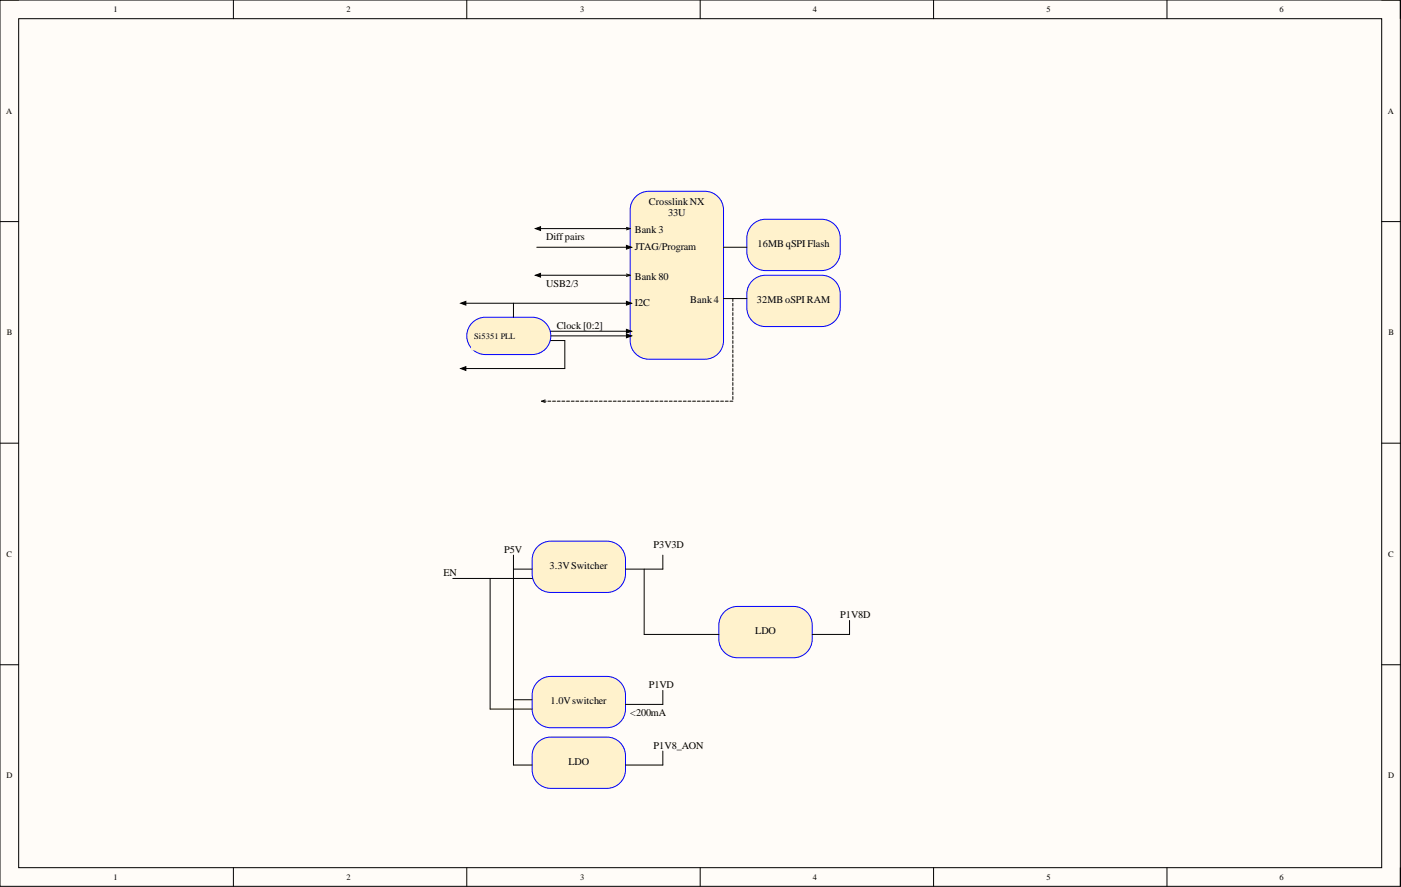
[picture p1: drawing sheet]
<svg xmlns="http://www.w3.org/2000/svg" width="381mm" height="241mm" viewBox="0 0 381 241" stroke-linecap="round" stroke-linejoin="round" font-family="sans-serif">
<path d="M0 0h380.8v241.1h-380.8z" fill-rule="evenodd" fill="#fffcf8"/>
<path d="M0 0h380.8v241.1h-380.8z" fill="none" stroke="#000" stroke-width=".27"/>
<path d="M5.1 5.1h370.6v230.9h-370.6z" fill-rule="evenodd" fill="#fffcf8"/>
<g fill="none" stroke="#000" stroke-width=".27">
<path d="M0 0h5.1M5.1 5.1h370.6v230.9h-370.6zM63.5 0v5.1M126.9 0v5.1M190.4 0v5.1M253.9 0v5.1M317.4 0v5.1M375.7 0h5.1v5.1M0 60.3h5.1M375.7 60.3h5.1M0 120.6h5.1M375.7 120.6h5.1"/>
<path d="M0 180.8h5.1M375.7 180.8h5.1M63.5 236v5.1M126.9 236v5.1M190.4 236v5.1M253.9 236v5.1M317.4 236v5.1M380.8 236v5.1"/>
</g>
<path d="M172.6 53.8a5.1 5.1 0 0 1 3.8-1.8h15.3a5.1 5.1 0 0 1 5.1 5.1v35.5a5.1 5.1 0 0 1-5.1 5.1h-15.3a5.1 5.1 0 0 1-5-5.1v-35.5a5.1 5.1 0 0 1 1.2-3.3z" fill="#fff2cc"/>
<path d="M172.6 53.8a5.1 5.1 0 0 1 3.8-1.8h15.3a5.1 5.1 0 0 1 5.1 5.1v35.5a5.1 5.1 0 0 1-5.1 5.1h-15.3a5.1 5.1 0 0 1-5-5.1v-35.5a5.1 5.1 0 0 1 1.2-3.3z" fill="none" stroke="#00f" stroke-width=".27"/>
<path d="M146 67.3h25.4M170.4 66.8l1.4 .5-1.4 .5zM125.3 82.5l1.4-.5v1zM125.7 82.5h45.7M170.4 82l1.4 .5-1.4 .5z" fill="none" stroke="#000" stroke-width=".27"/>
<path d="M170.4 66.8l1.4 .5-1.4 .5zM125.3 82.5l1.4-.5v1zM170.4 82l1.4 .5-1.4 .5z" fill="#000"/>
<path d="M173.9 53.3h20.3v8.9h-20.3z" fill-rule="evenodd" fill="#fff2cc"/>
<path d="M173.9 53.3h20.3v8.9h-20.3z" fill="none" stroke="#fff2cc" stroke-width=".27"/>
<path d="M204.3 61.5a5.1 5.1 0 0 1 3.9-1.8h15.2a5.1 5.1 0 0 1 5.1 5 9.7 9.7 0 0 1-.7 6.4 5.1 5.1 0 0 1-4.4 2.5h-15.2a5.1 5.1 0 0 1-5.1-5.1 9.7 9.7 0 0 1 .7-6.3z" fill="#fff2cc"/>
<path d="M204.3 61.5a5.1 5.1 0 0 1 3.9-1.8h15.2a5.1 5.1 0 0 1 5.1 5 9.7 9.7 0 0 1-.7 6.4 5.1 5.1 0 0 1-4.4 2.5h-15.2a5.1 5.1 0 0 1-5.1-5.1 9.7 9.7 0 0 1 .7-6.3z" fill="none" stroke="#00f" stroke-width=".27"/>
<path d="M205.6 64.7h20.4v5.1h-20.4z" fill-rule="evenodd" fill="#fff2cc"/>
<path d="M205.6 64.7h20.4v5.1h-20.4z" fill="none" stroke="#fff2cc" stroke-width=".27"/>
<path d="M145.9 149a5.1 5.1 0 0 1 3.9-1.8h15.2a5.1 5.1 0 0 1 5.1 5.1 9.7 9.7 0 0 1-.7 6.4 5.1 5.1 0 0 1-4.4 2.5h-15.2a5.1 5.1 0 0 1-5.1-5.1 9.7 9.7 0 0 1 .7-6.4z" fill="#fff2cc"/>
<path d="M145.9 149a5.1 5.1 0 0 1 3.9-1.8h15.2a5.1 5.1 0 0 1 5.1 5.1 9.7 9.7 0 0 1-.7 6.4 5.1 5.1 0 0 1-4.4 2.5h-15.2a5.1 5.1 0 0 1-5.1-5.1 9.7 9.7 0 0 1 .7-6.4z" fill="none" stroke="#00f" stroke-width=".27"/>
<path d="M147.3 152.3h20.3v5.1h-20.3z" fill-rule="evenodd" fill="#fff2cc"/>
<path d="M147.3 152.3h20.3v5.1h-20.3z" fill="none" stroke="#fff2cc" stroke-width=".27"/>
<path d="M196.7 166.8a5.1 5.1 0 0 1 3.9-1.8h15.2a5.1 5.1 0 0 1 5.1 5.1 9.7 9.7 0 0 1-.7 6.3 5.1 5.1 0 0 1-4.4 2.5h-15.2a5.1 5.1 0 0 1-5.1-5 9.7 9.7 0 0 1 .7-6.4z" fill="#fff2cc"/>
<path d="M196.7 166.8a5.1 5.1 0 0 1 3.9-1.8h15.2a5.1 5.1 0 0 1 5.1 5.1 9.7 9.7 0 0 1-.7 6.3 5.1 5.1 0 0 1-4.4 2.5h-15.2a5.1 5.1 0 0 1-5.1-5 9.7 9.7 0 0 1 .7-6.4z" fill="none" stroke="#00f" stroke-width=".27"/>
<path d="M198 170.1h20.3v5h-20.3z" fill-rule="evenodd" fill="#fff2cc"/>
<path d="M198 170.1h20.3v5h-20.3z" fill="none" stroke="#fff2cc" stroke-width=".27"/>
<path d="M145.9 185.8a5.1 5.1 0 0 1 3.9-1.8h15.2a5.1 5.1 0 0 1 5.1 5.1 9.7 9.7 0 0 1-.7 6.4 5.1 5.1 0 0 1-4.4 2.5h-15.2a5.1 5.1 0 0 1-5.1-5.1 9.7 9.7 0 0 1 .7-6.4z" fill="#fff2cc"/>
<path d="M145.9 185.8a5.1 5.1 0 0 1 3.9-1.8h15.2a5.1 5.1 0 0 1 5.1 5.1 9.7 9.7 0 0 1-.7 6.4 5.1 5.1 0 0 1-4.4 2.5h-15.2a5.1 5.1 0 0 1-5.1-5.1 9.7 9.7 0 0 1 .7-6.4z" fill="none" stroke="#00f" stroke-width=".27"/>
<path d="M147.3 189.1h20.3v5.1h-20.3z" fill-rule="evenodd" fill="#fff2cc"/>
<path d="M147.3 189.1h20.3v5.1h-20.3z" fill="none" stroke="#fff2cc" stroke-width=".27"/>
<path d="M139.6 151v39.4h5.1M139.6 154.8h5.1M180.3 151v3.8M180.3 187.8v3.8h-10.2" fill="none" stroke="#000" stroke-width=".27"/>
<path d="M128.1 88.1a5.1 5.1 0 0 1 3.9-1.8h12.7a5.1 5.1 0 0 1 5.1 5.1 5.1 5.1 0 0 1-5.1 5.1h-12.7a5.1 5.1 0 0 1-4.6-3 5.1 5.1 0 0 1 .7-5.4z" fill="#fff2cc"/>
<path d="M128.1 88.1a5.1 5.1 0 0 1 3.9-1.8h12.7a5.1 5.1 0 0 1 5.1 5.1 5.1 5.1 0 0 1-5.1 5.1h-12.7a5.1 5.1 0 0 1-4.6-3 5.1 5.1 0 0 1 .7-5.4z" fill="none" stroke="#00f" stroke-width=".27"/>
<path d="M128.2 90.1h12.7v5.1h-12.7z" fill-rule="evenodd" fill="#fff2cc"/>
<path d="M128.2 90.1h12.7v5.1h-12.7z" fill="none" stroke="#fff2cc" stroke-width=".27"/>
<path d="M145.6 74.9l1.4-.5v1zM146 74.9h25.4M170.4 74.5l1 .4M171.4 74.9l-1 .3M149.8 91.4h21.6M170.4 90.9l1.4 .5-1.4 .5z" fill="none" stroke="#000" stroke-width=".27"/>
<path d="M145.6 74.9l1.4-.5v1zM170.4 90.9l1.4 .5-1.4 .5z" fill="#000"/>
<path d="M204.3 76.7a5.1 5.1 0 0 1 3.9-1.8h15.2a5.1 5.1 0 0 1 5.1 5.1 9.7 9.7 0 0 1-.7 6.3 5.1 5.1 0 0 1-4.4 2.5h-15.2a5.1 5.1 0 0 1-5.1-5 9.7 9.7 0 0 1 .7-6.4z" fill="#fff2cc"/>
<path d="M204.3 76.7a5.1 5.1 0 0 1 3.9-1.8h15.2a5.1 5.1 0 0 1 5.1 5.1 9.7 9.7 0 0 1-.7 6.3 5.1 5.1 0 0 1-4.4 2.5h-15.2a5.1 5.1 0 0 1-5.1-5 9.7 9.7 0 0 1 .7-6.4z" fill="none" stroke="#00f" stroke-width=".27"/>
<path d="M205.6 80h20.4v5h-20.4z" fill-rule="evenodd" fill="#fff2cc"/>
<path d="M205.6 80h20.4v5h-20.4z" fill="none" stroke="#fff2cc" stroke-width=".27"/>
<path d="M172.6 73.6h11.5v3.8h-11.5z" fill-rule="evenodd" fill="#fff2cc"/>
<path d="M172.6 73.6h11.5v3.8h-11.5z" fill="none" stroke="#fff2cc" stroke-width=".27"/>
<path d="M196.8 67.3h6.3M139.6 82.5v3.8M149.8 92.6h3.8v7.7h-27.9M149.8 90.1h21.6M170.4 89.6l1.4 .5-1.4 .5zM196.8 81.2h6.3M125.3 100.3l1.4-.5v1z" fill="none" stroke="#000" stroke-width=".27"/>
<path d="M170.4 89.6l1.4 .5-1.4 .5zM125.3 100.3l1.4-.5v1z" fill="#000"/>
<path d="M145.9 202.3a5.1 5.1 0 0 1 3.9-1.8h15.2a5.1 5.1 0 0 1 5.1 5.1 9.7 9.7 0 0 1-.7 6.4 5.1 5.1 0 0 1-4.4 2.5h-15.2a5.1 5.1 0 0 1-5.1-5.1 9.7 9.7 0 0 1 .7-6.4z" fill="#fff2cc"/>
<path d="M145.9 202.3a5.1 5.1 0 0 1 3.9-1.8h15.2a5.1 5.1 0 0 1 5.1 5.1 9.7 9.7 0 0 1-.7 6.4 5.1 5.1 0 0 1-4.4 2.5h-15.2a5.1 5.1 0 0 1-5.1-5.1 9.7 9.7 0 0 1 .7-6.4z" fill="none" stroke="#00f" stroke-width=".27"/>
<path d="M147.3 205.6h20.3v5.1h-20.3z" fill-rule="evenodd" fill="#fff2cc"/>
<path d="M147.3 205.6h20.3v5.1h-20.3z" fill="none" stroke="#fff2cc" stroke-width=".27"/>
<path d="M139.6 190.4v17.7h5.1M180.3 204.3v3.8h-10.2" fill="none" stroke="#000" stroke-width=".27"/>
<path d="M185.3 80h10.2v3.8h-10.2z" fill-rule="evenodd" fill="#fff2cc"/>
<path d="M185.3 80h10.2v3.8h-10.2z" fill="none" stroke="#fff2cc" stroke-width=".27"/>
<path d="M172.6 60.9h10.2v3.8h-10.2z" fill-rule="evenodd" fill="#fff2cc"/>
<path d="M172.6 60.9h10.2v3.8h-10.2z" fill="none" stroke="#fff2cc" stroke-width=".27"/>
<g fill="none" stroke="#000" stroke-width=".27">
<path d="M145.6 62.2l1.4-.5v1zM146 62.2h25.4M170.4 61.9l1 .3M171.4 62.2l-1 .3M199.3 81.2v.8M199.3 82.5v.8M199.3 83.8v.8M199.3 85v.8M199.3 86.3v.8M199.3 87.6v.8M199.3 88.8v.8M199.3 90.1v.8"/>
<path d="M199.3 91.4v.8M199.3 92.6v.8M199.3 93.9v.8M199.3 95.2v.8M199.3 96.5v.7M199.3 97.7v.8M199.3 99v.8M147.7 109.1h.8M148.3 108.8l-1 .3 1 .4M149 109.1h.8M150.3 109.1h.8M151.5 109.1h.8"/>
<path d="M152.8 109.1h.8M154.1 109.1h.8M155.3 109.1h.8M156.6 109.1h.8M157.9 109.1h.8M159.2 109.1h.7M160.4 109.1h.8M161.7 109.1h.8M163 109.1h.8M164.2 109.1h.8M165.5 109.1h.8M166.8 109.1h.8"/>
<path d="M168 109.1h.8M169.3 109.1h.8M170.6 109.1h.8M171.8 109.1h.8M173.1 109.1h.8M174.4 109.1h.8M175.7 109.1h.7M176.9 109.1h.8M178.2 109.1h.8M179.5 109.1h.8M180.7 109.1h.8M182 109.1h.8"/>
<path d="M183.3 109.1h.8M184.5 109.1h.8M185.8 109.1h.8M187.1 109.1h.8M188.4 109.1h.7M189.6 109.1h.8M190.9 109.1h.8M192.2 109.1h.8M193.4 109.1h.8M194.7 109.1h.8M196 109.1h.8M197.2 109.1h.8"/>
<path d="M198.5 109.1h.8M199.3 100.3v.8M199.3 101.5v.8M199.3 102.8v.8M199.3 104.1v.8M199.3 105.3v.8M199.3 106.6v.8M199.3 107.9v.8M123.1 157.4h21.6M133.3 157.4v35.5h11.4M170.1 154.8h10.2M175.2 154.8v17.8h20.3"/>
<path d="M231 168.8v3.8h-10.1"/>
</g>
<path d="M145.6 62.2l1.4-.5v1z" fill="#000"/>
<g font-size="2.8">
<text x="176.4" y="55.8">CrosslinkNX</text>
<text x="181.7" y="58.8">33U</text>
<text x="148.5" y="65.4">Diffpairs</text>
<text x="172.6" y="63.4">Bank3</text>
<text x="172.6" y="67.9">JTAG/Program</text>
<text x="206" y="67.2">16MB qSPI Flash</text>
<text x="172.6" y="76.1">Bank80</text>
<text x="148.5" y="78.1">USB2/3</text>
<text x="172.6" y="83.2">I2C</text>
<text x="187.7" y="82.4">Bank4</text>
<text x="205.8" y="82.4">32MB oSPI RAM</text>
<text x="151.4" y="89.5">Clock[0:2]</text>
<text x="177.7" y="149.2">P3V3D</text>
<text x="137.1" y="150.4">P5V</text>
<text x="149.5" y="154.7">3.3VSwitcher</text>
<text x="120.6" y="156.8">EN</text>
<text x="205.4" y="172.5">LDO</text>
<text x="228.5" y="168.2">P1V8D</text>
<text x="149.7" y="191.5">1.0Vswitcher</text>
<text x="176.4" y="187.2">P1VD</text>
<text x="171.4" y="194.8">&lt;200mA</text>
<text x="177.7" y="203.7">P1V8_AON</text>
<text x="154.6" y="208">LDO</text>
</g>
<g font-size="2.3">
<text x="30.9" y="3.3">1</text>
<text x="94.2" y="3.3">2</text>
<text x="157.7" y="3.3">3</text>
<text x="221" y="3.3">4</text>
<text x="284.6" y="3.3">5</text>
<text x="348" y="3.3">6</text>
<text x="1.7" y="30.9">A</text>
<text x="377.4" y="30.9">A</text>
<text x="1.9" y="91.2">B</text>
<text x="129" y="92.1">Si5351 PLL</text>
<text x="377.6" y="91.2">B</text>
<text x="1.8" y="151.4">C</text>
<text x="377.5" y="151.4">C</text>
<text x="1.8" y="211.8">D</text>
<text x="377.5" y="211.8">D</text>
<text x="30.9" y="239.3">1</text>
<text x="94.2" y="239.3">2</text>
<text x="157.7" y="239.3">3</text>
<text x="221" y="239.3">4</text>
<text x="284.6" y="239.3">5</text>
<text x="348" y="239.3">6</text>
</g>
</svg>
